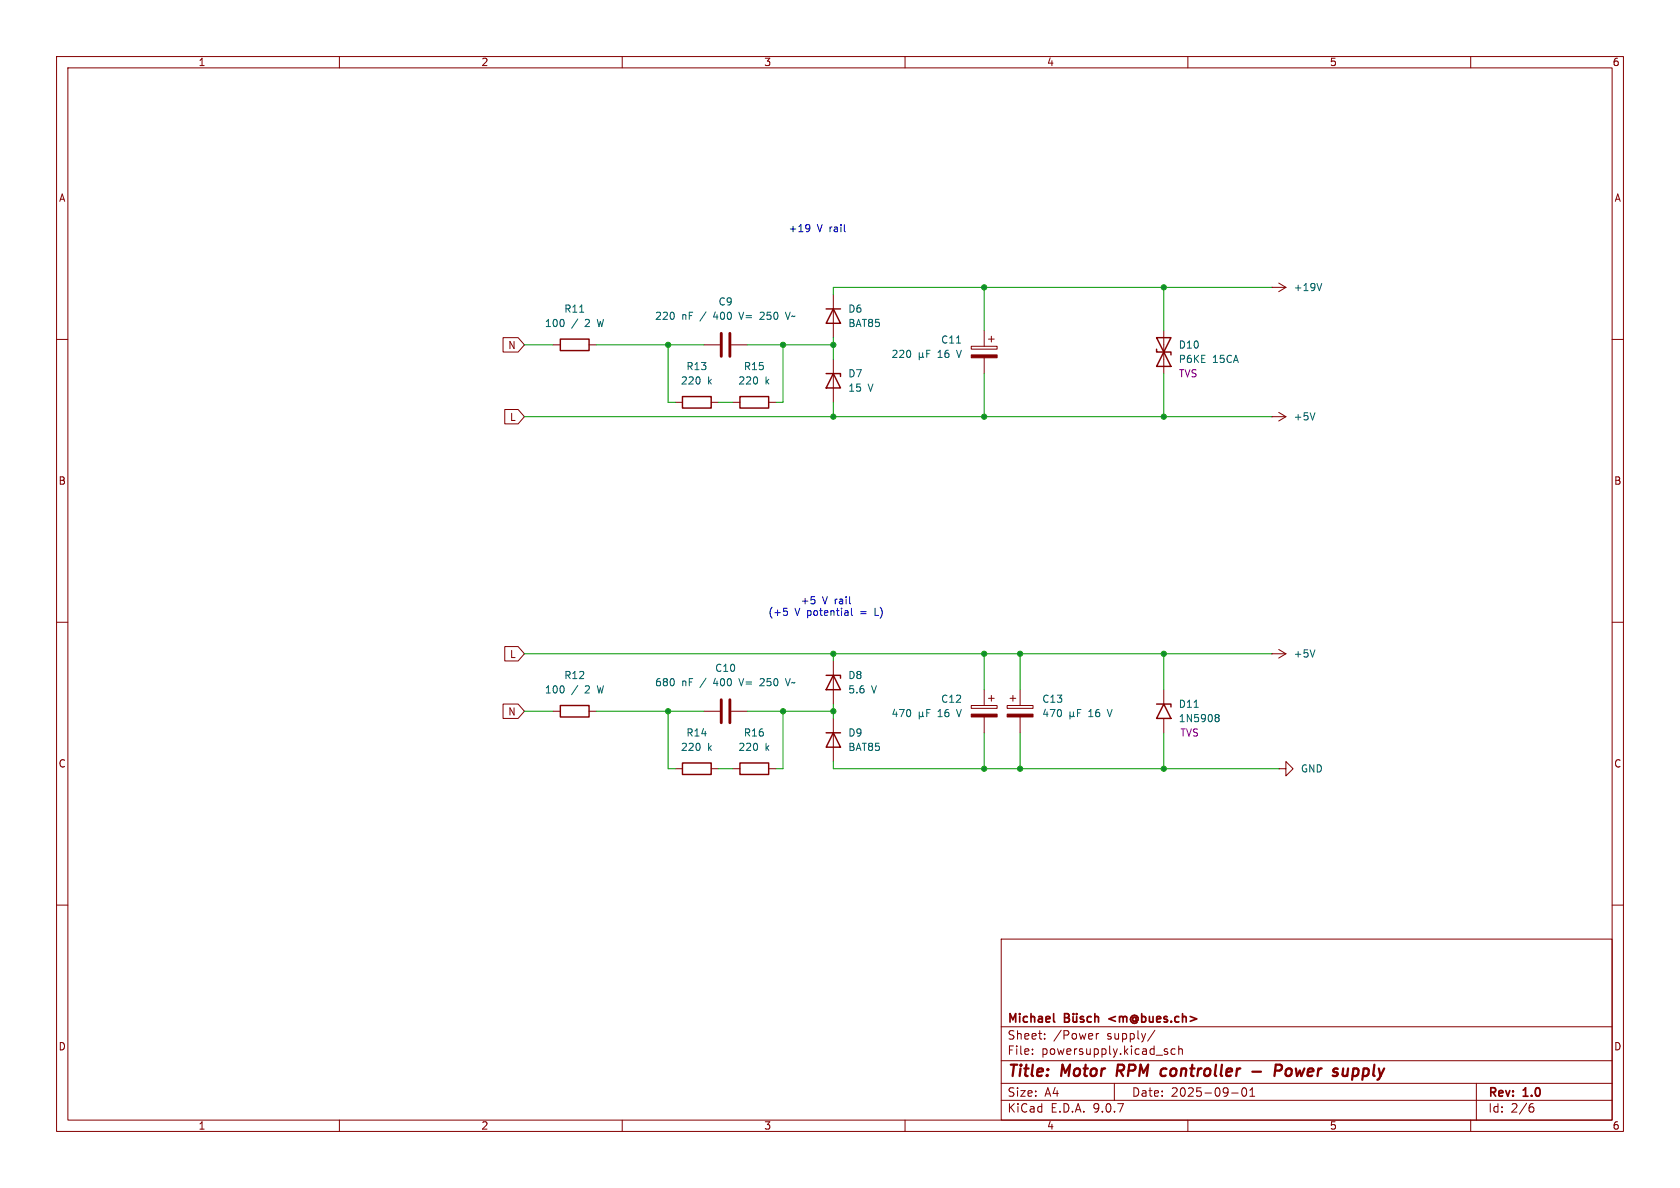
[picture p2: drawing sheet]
<svg xmlns="http://www.w3.org/2000/svg" width="297mm" height="210mm" viewBox="0 0 297 210" stroke-linecap="round" stroke-linejoin="round" font-family="sans-serif">
<g fill="none" stroke="#840000" stroke-width=".18">
<path d="M10 10h277v190h-277zM12 12h273v186h-273zM60 10v2M110 10v2M160 10v2M210 10v2M260 10v2M88.9 59.7h2.7l1.1 1.3-1.1 1.2h-2.7zM147.3 52.1v7.6M174 58.4v2.8M174.8 59.9h1M175.3 59.4v1.1"/>
<path d="M205.7 58.4v7.6M224.8 50.8h.1M224.8 50.8h2.5M226.1 50l1.2 .8M227.3 50.8l-1.2 .8M10 60h2M89.2 72.4h2.4l1.1 1.3-1.1 1.2h-2.4zM97.8 61h1.3M104.1 61h1.3M119.4 71.1h1.2M124.5 61h2.8M125.7 71.1h1.3"/>
<path d="M129.3 61h2.8M129.5 71.1h1.3M135.9 71.1h1.3M147.3 63.5v7.6M171.7 61.2h4.6v.5h-4.6zM174 63.2v2.8M224.8 73.7h.1M224.8 73.7h2.5M226.1 72.9l1.2 .8M227.3 73.7l-1.2 .7M285 60h2M10 110h2"/>
<path d="M89.2 114.3h2.4l1.1 1.3-1.1 1.2h-2.4zM147.3 116.8v7.7M224.8 115.6h.1M224.8 115.6h2.5M226.1 114.8l1.2 .8M227.3 115.6l-1.2 .7M285 110h2M88.9 124.5h2.7l1.1 1.2-1.1 1.3h-2.7zM97.8 125.7h1.3M104.1 125.7h1.3M119.4 135.9h1.2M124.5 125.7h2.8"/>
<path d="M125.7 135.9h1.3M129.3 125.7h2.8M129.5 135.9h1.3M135.9 135.9h1.3M147.3 127v7.6M171.7 124.7h4.6v.5h-4.6zM174 121.9v2.8M174 126.7v2.8M174.8 123.4h1M175.3 122.9v1.1M178.1 124.7h4.5v.5h-4.5zM178.6 123.4h1"/>
<path d="M179.1 122.9v1.1M180.3 121.9v2.8M180.3 126.7v2.8M205.7 121.9v2.6M205.7 127v2.5M226.1 135.9h1.2v-1.3l1.3 1.3-1.3 1.3v-1.3M226.1 135.9h.1M10 160h2M177 166h108v32h-108zM285 160h2M60 198v2M110 198v2"/>
<path d="M160 198v2M177 194.5h108M177 191.5h108M177 187.5h108M177 181.5h108M182.5 186.3v.1M182.5 185.5v.1M184.7 183.6v.1M184.7 182.8v.1M193.8 182.7v1M194.2 182.7l-.2 .1-.2 .2M197 191.5v3"/>
<path d="M204.2 182.1l-1.3 2M206.2 185.4l.2 .1M206.2 185.9l.3 .2-.3 .3M207.7 185.5l-.4-.1-.3 .3v.4l.2 .2h.5M208.4 185.5l.2-.1 .4 .1v.9M208.4 184.9v1.5M210 198v2M217.7 193.2h1.2M219.7 192.4l.2-.1a.81 .81 0 0 1 .6 .6 .81 .81 0 0 1-.3 .8l-.2 .1a.81 .81 0 0 1-.3-1.4zM221 193.8h.8M221 192.7l.4-.4v1.5M260 198v2"/>
<path d="M261 191.5v6.5M270.6 195.7h.4l.2 .3-.1 .5-.5 .1M271 195.1l-.4 .1"/>
</g>
<path d="M197.6 188.2l-.2 2M205.7 188.9l.5 .1M206.1 190.1l-.6 .1M221.4 189.4h1.5M225.4 189.3h.8a.55 .55 0 0 0 .4-.5 .55 .55 0 0 0-.3-.6h-.7l-.3 2M228 188.9a.62 .62 0 0 0-.7 .4v.7l.3 .2h.3M238.3 188.9l-.1 1.3" fill="none" stroke="#840000" stroke-width=".4"/>
<path d="M186.3 179.2v1.3l.2 .2M188.2 179.2h.5l.2 .1 .1 .3-.3 .3a.4 .4 0 0 1 .4 .4 .4 .4 0 0 1-.3 .4h-.6zM188.2 179.9h.5M189.7 179.7l.1 .9 .3 .1 .2-.2M189.8 179.2v.1M190.3 179.2v.1M190.3 179.7v1M191.6 179.8l-.4-.1-.2 .2 .1 .2 .5 .2v.3h-.6M192.9 179.8l-.4-.1-.3 .3v.4l.1 .2h.6M193.6 179.8l.2-.1 .3 .1 .1 .9M193.6 179.2v1.5" fill="none" stroke="#840000" stroke-width=".3"/>
<g fill="none" stroke="#840000" stroke-width=".25">
<path d="M99.1 59.9h5v2.1h-5zM146 54.6h2.6M147.3 54.6l1.3 2.6h-2.6zM204.5 59.7h2.5l-1.3 2.5zM120.6 70.1h5.1v2h-5.1zM130.8 70.1h5.1v2h-5.1zM146 66h2.6v.5M147.3 66l1.3 2.6h-2.6zM204.5 61.7v.5h2.5v.5M205.7 62.2l1.3 2.6h-2.5zM146 119.4h2.6v.5M147.3 119.4l1.3 2.5h-2.6z"/>
<path d="M99.1 124.7h5v2h-5zM120.6 134.9h5.1v2h-5.1zM130.8 134.9h5.1v2h-5.1zM146 129.5h2.6M147.3 129.5l1.3 2.6h-2.6zM204.5 124.5h2.5v.5M205.7 124.5l1.3 2.5h-2.5z"/>
</g>
<path d="M127.5 58.9v4.1M129 58.9v4.1M127.5 123.7v4.1M129 123.7v4.1" fill="none" stroke="#840000" stroke-width=".51"/>
<g fill="none" stroke="#006464" stroke-width=".18">
<path d="M102.5 55.2h.7M130.6 55.2l.5 1.3M134.6 55.2l-.2 .1M135 55.7l-.7 .8h.8M138.9 55.2l.4 1.3M233.7 50.1l-.5 1.3M162.5 62.3v1.3M162.5 63l.2 .2h.2l.2-.2M163.1 62.3v.7M163.1 63l.2 .2M163.8 62.5h.5M164.4 61.9h-.6v1.3"/>
<path d="M169.1 60.7h.7M232.5 73l-.5 1.2M130.6 120l.5 1.2M134.6 120l-.2 .1M138.9 120l.4 1.2M232.5 114.9l-.5 1.2M135 120.5l-.7 .7h.8M162.5 125.8v1.3M162.5 126.5l.2 .2h.2l.2-.2M163.1 126.5l.2 .2M163.1 125.8v.7M163.8 126h.5"/>
<path d="M164.4 125.4h-.6v1.3M189.2 126.5l.1 .2h.3l.2-.2M189.2 125.8v1.3M189.8 126.5l.1 .2M189.8 125.8v.7M190.5 126h.4M191.1 125.4h-.6v1.3M211.1 125h.7M214.9 126.8l.1 .1M214.9 126.4l.4-.1 .2 .1v.2l-.2 .3M215 126.9h.3M215 126.9h-.1"/>
<path d="M215.3 126.9l.2 .2v.4l-.2 .1-.4-.1"/>
</g>
<g fill="#840000" stroke="#840000" stroke-width=".18">
<path d="M171.7 126.2h4.6v.5h-4.6z"/>
<path d="M178.1 126.2h4.5v.5h-4.5z"/>
<path d="M171.7 62.7h4.6v.5h-4.6z"/>
</g>
<g fill="none" stroke="#009600" stroke-width=".18">
<path d="M147.3 59.7v3.8M174 50.8v7.6M205.7 50.8v7.6M224.8 50.8h-77.5v1.3M92.7 73.7h132.1M92.7 61h5.1M105.4 61h19.1M118.1 61v10.1h1.3M127 71.1h2.5M132.1 61h15.2M138.4 61v10.1h-1.2M147.3 71.1v2.6"/>
<path d="M174 66v7.7M205.7 66v7.7M92.7 115.6h132.1M147.3 115.6v1.2M174 115.6v6.3M180.3 115.6v6.3M205.7 115.6v6.3M92.7 125.7h5.1M105.4 125.7h19.1M118.1 125.7v10.2h1.3M127 135.9h2.5M132.1 125.7h15.2"/>
<path d="M138.4 125.7v10.2h-1.2M147.3 134.6v1.3h78.8M147.3 124.5v2.5M174 129.5v6.4M180.3 129.5v6.4M205.7 129.5v6.4"/>
</g>
<path d="M142.7 39.7l.4 .1a.84 .84 0 0 1-.3 1.2M143.2 40.2l-.3 .3h-.2M138.6 107.5h.6M138.7 108h.3l.2 .2-.1 .5-.4 .1M143.4 105.5h.6M144 106l.1 .2-.1 .5M150.5 107.5v1.1l.2 .2" fill="none" stroke="#0000c2" stroke-width=".18"/>
<g fill="#009600" stroke="#009600" stroke-width=".18">
<circle cx="174" cy="73.7" r=".46"/>
<circle cx="205.7" cy="115.6" r=".46"/>
<circle cx="205.7" cy="135.9" r=".46"/>
<circle cx="205.7" cy="50.8" r=".46"/>
<circle cx="205.7" cy="73.7" r=".46"/>
<circle cx="174" cy="50.8" r=".46"/>
<circle cx="118.1" cy="61" r=".46"/>
<circle cx="138.4" cy="61" r=".46"/>
<circle cx="147.3" cy="125.7" r=".46"/>
<circle cx="174" cy="135.9" r=".46"/>
<circle cx="180.3" cy="135.9" r=".46"/>
<circle cx="180.3" cy="115.6" r=".46"/>
<circle cx="174" cy="115.6" r=".46"/>
<circle cx="147.3" cy="115.6" r=".46"/>
<circle cx="147.3" cy="61" r=".46"/>
<circle cx="147.3" cy="73.7" r=".46"/>
<circle cx="138.4" cy="125.7" r=".46"/>
<circle cx="118.1" cy="125.7" r=".46"/>
</g>
<g font-size="2.8" fill="#840000">
<text x="178" y="190.9">Title:</text>
<text x="187.7" y="190.9">Motor</text>
<text x="198.3" y="190.9">RPM</text>
<text x="206.9" y="190.9">controller</text>
<text x="228.6" y="190.9">Power</text>
<text x="239.8" y="190.9">supply</text>
</g>
<g font-size="2.1" fill="#840000">
<text x="178" y="184">Sheet:</text>
<text x="178" y="181.2">Michael</text>
<text x="186.2" y="184">/Power</text>
<text x="195.7" y="184">supply/</text>
<text x="196.7" y="181.2">&lt;m@bues.ch&gt;</text>
<text x="178" y="186.7">File:</text>
<text x="184.1" y="186.7">powersupply.kicad_sch</text>
<text x="178" y="196.9">KiCad</text>
<text x="178" y="194.1">Size:</text>
<text x="184.7" y="194.1">A4</text>
<text x="185.7" y="196.9">E.D.A.</text>
<text x="193.3" y="196.9">9.0.7</text>
<text x="200" y="194.1">Date:</text>
<text x="207" y="194.1">2025-09-01</text>
<text x="263" y="194.3">Rev:</text>
<text x="263" y="196.9">Id:</text>
<text x="267.1" y="196.9">2/6</text>
<text x="269.4" y="194.3">1.0</text>
</g>
<g font-size="1.8" fill="#840000">
<text x="35" y="11.9">1</text>
<text x="85" y="11.9">2</text>
<text x="135" y="11.9">3</text>
<text x="185" y="11.9">4</text>
<text x="235" y="11.9">5</text>
<text x="285" y="11.9">6</text>
<text x="10.3" y="35.9">A</text>
<text x="285.3" y="35.9">A</text>
<text x="89.7" y="61.9">N</text>
<text x="90" y="74.6">L</text>
<text x="10.3" y="85.9">B</text>
<text x="285.3" y="85.9">B</text>
<text x="90" y="116.5">L</text>
<text x="89.7" y="126.7">N</text>
<text x="10.3" y="135.9">C</text>
<text x="285.3" y="135.9">C</text>
<text x="10.3" y="185.9">D</text>
<text x="285.3" y="185.9">D</text>
<text x="35" y="199.9">1</text>
<text x="85" y="199.9">2</text>
<text x="135" y="199.9">3</text>
<text x="185" y="199.9">4</text>
<text x="235" y="199.9">5</text>
<text x="285" y="199.9">6</text>
</g>
<g font-size="1.8" fill="#0000c2">
<text x="139.3" y="41.3">+19</text>
<text x="144.5" y="41.3">V rail</text>
<text x="141.4" y="107">+5</text>
<text x="145.4" y="107">V rail</text>
<text x="135.7" y="109.1">(+5</text>
<text x="140.5" y="109.1">V potential</text>
<text x="152.4" y="109.1">=</text>
<text x="155.1" y="109.1">L)</text>
</g>
<g font-size="1.8" fill="#006464">
<text x="228.6" y="51.7">+19V</text>
<text x="96.2" y="58">100</text>
<text x="99.7" y="55.5">R11</text>
<text x="101" y="58">/</text>
<text x="103.5" y="58">2</text>
<text x="105.9" y="58">W</text>
<text x="115.7" y="56.7">220</text>
<text x="120.5" y="56.7">nF</text>
<text x="123.9" y="56.7">/</text>
<text x="126.4" y="56.7">400</text>
<text x="126.9" y="54.2">C9</text>
<text x="131.2" y="56.7">V=</text>
<text x="135.1" y="56.7">250</text>
<text x="139.8" y="56.7">V~</text>
<text x="149.9" y="55.5">D6</text>
<text x="149.9" y="58">BAT85</text>
<text x="121.2" y="65.6">R13</text>
<text x="131.4" y="65.6">R15</text>
<text x="157.5" y="63.5">220</text>
<text x="165.9" y="63.5">16</text>
<text x="166.3" y="60.9">C11</text>
<text x="169.5" y="63.5">V</text>
<text x="208.3" y="64.4">P6KE</text>
<text x="208.3" y="61.8">D10</text>
<text x="214.4" y="64.4">15CA</text>
<text x="120.3" y="68.2">220</text>
<text x="125.1" y="68.2">k</text>
<text x="130.4" y="68.2">220</text>
<text x="135.2" y="68.2">k</text>
<text x="149.9" y="66.9">D7</text>
<text x="149.9" y="69.4">15</text>
<text x="153.5" y="69.4">V</text>
<text x="228.6" y="74.5">+5V</text>
<text x="126.3" y="119">C10</text>
<text x="228.6" y="116.4">+5V</text>
<text x="96.2" y="122.8">100</text>
<text x="99.7" y="120.2">R12</text>
<text x="101" y="122.8">/</text>
<text x="103.5" y="122.8">2</text>
<text x="105.9" y="122.8">W</text>
<text x="115.7" y="121.5">680</text>
<text x="120.5" y="121.5">nF</text>
<text x="123.9" y="121.5">/</text>
<text x="126.4" y="121.5">400</text>
<text x="131.2" y="121.5">V=</text>
<text x="135.1" y="121.5">250</text>
<text x="139.8" y="121.5">V~</text>
<text x="149.9" y="120.2">D8</text>
<text x="149.9" y="122.8">5.6</text>
<text x="154.1" y="122.8">V</text>
<text x="166.3" y="124.4">C12</text>
<text x="184.2" y="124.4">C13</text>
<text x="208.3" y="125.3">D11</text>
<text x="121.2" y="130.4">R14</text>
<text x="131.4" y="130.4">R16</text>
<text x="149.9" y="130.4">D9</text>
<text x="157.5" y="127">470</text>
<text x="165.9" y="127">16</text>
<text x="169.5" y="127">V</text>
<text x="184.2" y="127">470</text>
<text x="192.5" y="127">16</text>
<text x="196.1" y="127">V</text>
<text x="208.3" y="127.9">1N5908</text>
<text x="120.3" y="132.9">220</text>
<text x="125.1" y="132.9">k</text>
<text x="130.4" y="132.9">220</text>
<text x="135.2" y="132.9">k</text>
<text x="149.9" y="132.9">BAT85</text>
<text x="229.9" y="136.8">GND</text>
</g>
<g font-size="1.8" fill="#840084">
<text x="208.3" y="66.9">TVS</text>
<text x="208.6" y="130.4">TVS</text>
</g>
</svg>
